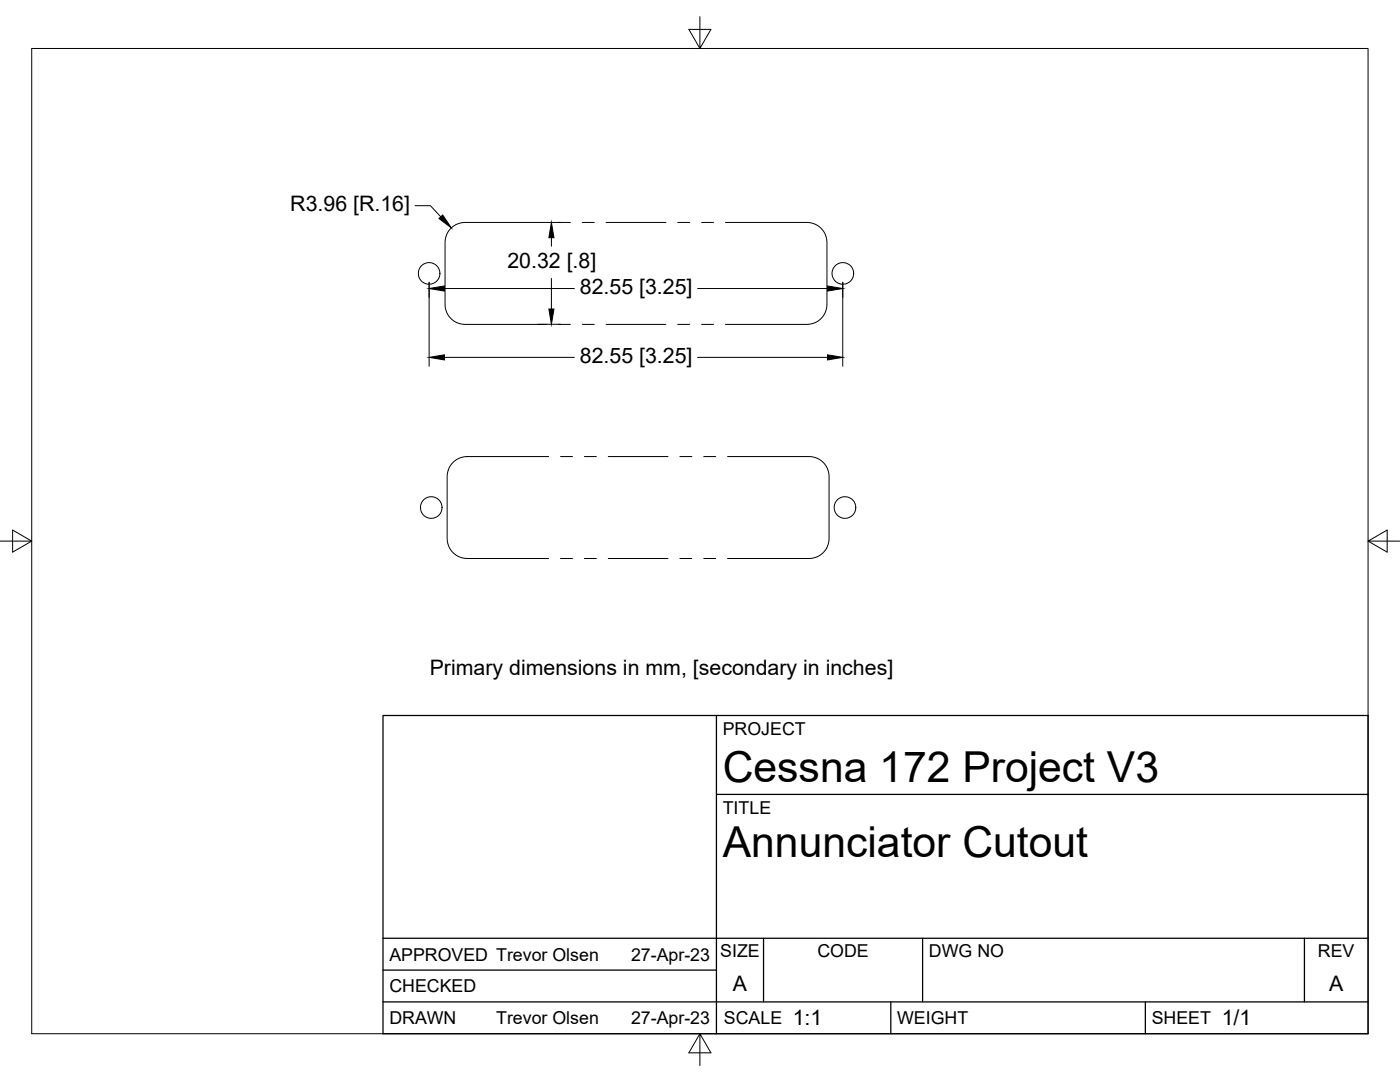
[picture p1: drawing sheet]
<svg xmlns="http://www.w3.org/2000/svg" width="279mm" height="216mm" viewBox="0 0 279 216" stroke-linecap="round" stroke-linejoin="round" font-family="sans-serif">
<!-- layer: Reference -->
<g fill="none" stroke="#000" stroke-width=".2">
<path d="M109.1 44.4h-16.3a4 4 0 0 0-4 3.9v12.5a4 4 0 0 0 4 3.9h16.3M111.4 44.4h2.4M116.2 44.4h2.4M121 44.4h11.9M135.3 44.4h2.3M140 44.4h2.4M144.8 44.4h16.3a4 4 0 0 1 3.9 3.9v12.5a4 4 0 0 1-3.9 3.9h-16.3M111.4 64.7h2.4M116.2 64.7h2.4M121 64.7h11.9M135.3 64.7h2.3M140 64.7h2.4"/>
<path d="M109.5 91.1h-16.3a4 4 0 0 0-4 4v12.4a4 4 0 0 0 4 3.9h16.3M111.9 91.1h2.4M116.6 91.1h2.4M121.4 91.1h11.9M135.7 91.1h2.4M140.4 91.1h2.4M145.2 91.1h16.3a4 4 0 0 1 4 4v12.4a4 4 0 0 1-4 3.9h-16.3M111.9 111.4h2.4M116.6 111.4h2.4M121.4 111.4h11.9M135.7 111.4h2.4M140.4 111.4h2.4"/>
<circle cx="85.6" cy="54.6" r="2.16"/>
<circle cx="168.2" cy="54.6" r="2.16"/>
<circle cx="86.1" cy="101.3" r="2.16"/>
<circle cx="168.6" cy="101.3" r="2.16"/>
</g>
<!-- layer: Border -->
<path d="M6.3 9.7h266.7v196.6h-266.7zM139.7 3.3v6.4l2.2-3.8h-4.4l2.2 3.8M0 108h6.3l-3.8-2.2v4.4l3.8-2.2M273 108l3.8 2.2v-4.4l-3.8 2.2h6.4M139.7 206.3l-2.2 3.8h4.4l-2.2-3.8v6.3" fill="none" stroke="#000" stroke-width=".2"/>
<!-- layer: Titleblock -->
<path d="M76.4 142.8h196.6v63.5h-196.6zM143 158.5h130M143 142.8v63.5M76.4 199.9h196.6M76.4 193.6h66.6M76.4 187.2h196.6M152.4 187.2v12.7M177.8 199.9v6.4M184.1 187.2v12.7M228.6 199.9v6.4M260.3 187.2v12.7" fill="none" stroke="#000" stroke-width=".25"/>
<!-- layer: FD_Dimensions -->
<path d="M82.8 41h3.1l2.1 2.3M85.6 56.3v16.8M88.7 57.6h25.9M109.1 44.4h2.7M110 47.4v1.7M110 55.6v6.1M139.2 57.6h25.9M168.2 56.3v16.8M88.7 71.3h25.9M107.3 64.7h4.5M139.2 71.3h25.9" fill="none" stroke="#000" stroke-width=".2"/>
<path d="M87.6 43.6l.7-.7 1.8 2.6zM85.6 57.6l3.1-.5v1zM110 44.4l.6 3h-1.1zM165.1 57.1l3.1 .5-3.1 .5zM85.6 71.3l3.1-.5v1zM109.5 61.7h1.1l-.6 3zM165.1 70.8l3.1 .5-3.1 .5z" fill="#000" stroke="#000" stroke-width=".2"/>
<g font-size="8.5">
<text x="144.3" y="156">Cessna 172 Project V3</text>
<text x="144.3" y="171">Annunciator Cutout</text>
</g>
<g font-size="4.3">
<text x="57.9" y="42.1">R3.96 [R.16]</text>
<text x="101.3" y="53.4">20.32 [.8]</text>
<text x="115.7" y="58.7">82.55 [3.25]</text>
<text x="115.7" y="72.4">82.55 [3.25]</text>
<text x="85.8" y="134.7">Primary dimensions in mm, [secondary in inches]</text>
<text x="146.3" y="197.7">A</text>
<text x="265.2" y="197.7">A</text>
<text x="158.2" y="204.6">1:1</text>
<text x="243.8" y="204.6">1/1</text>
</g>
<g font-size="3.5">
<text x="144.3" y="146.6">PROJECT</text>
<text x="144.3" y="162.3">TITLE</text>
<text x="77.7" y="191.7">APPROVED Trevor Olsen</text>
<text x="125.9" y="191.7">27-Apr-23</text>
<text x="143.7" y="191">SIZE</text>
<text x="163.1" y="191">CODE</text>
<text x="185.4" y="191">DWG NO</text>
<text x="263" y="191">REV</text>
<text x="77.7" y="198">CHECKED</text>
<text x="77.7" y="204.4">DRAWN</text>
<text x="99" y="204.4">Trevor Olsen</text>
<text x="125.9" y="204.4">27-Apr-23</text>
<text x="144.5" y="204.4">SCALE</text>
<text x="179" y="204.4">WEIGHT</text>
<text x="229.8" y="204.4">SHEET</text>
</g>
</svg>
